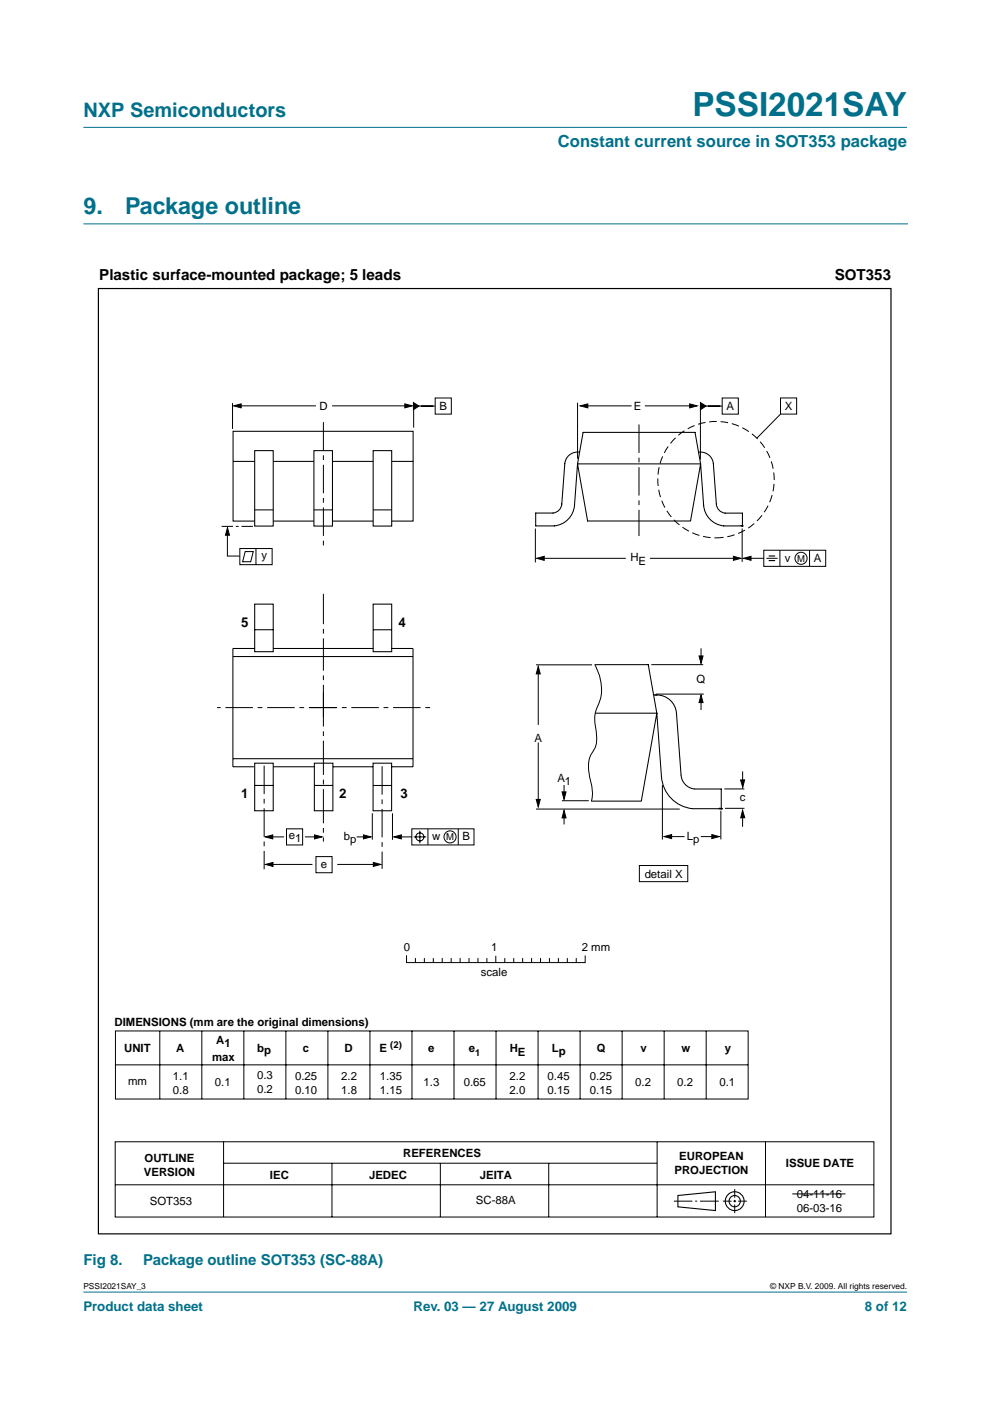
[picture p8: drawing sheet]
<svg xmlns="http://www.w3.org/2000/svg" width="210mm" height="297mm" viewBox="0 0 210 297" stroke-linecap="round" stroke-linejoin="round" font-family="sans-serif">
<g fill="#00708a" stroke="#00708a" stroke-width=".21">
<path d="M17.7 273.9h174.6z"/>
<path d="M17.7 27h174.6z"/>
</g>
<path d="M17.7 47.5h174.7" fill="none" stroke="#00708a" stroke-width=".21"/>
<g fill="none" stroke="#000" stroke-width=".21">
<path d="M49.3 85.5v5.4M50.5 86h16.5M70.4 86h16.2M87.7 85.6v5.1M88.2 86.1h4M92.3 84.4h3.4v3.4h-3.4zM122.5 85.4v11.9M123.7 86.1h10.2M136.7 86.1h10.3M148.5 86v11.4M149.1 86.1h4M153.1 84.4h3.4v3.4h-3.4z"/>
<path d="M165.5 84.4h3.4v3.4h-3.4zM165.5 87.8l-5 5.1M48.2 112.4v5.5h2.6M50.8 116.3h6.9v3.4h-6.9zM52 116.9h1.7l-.5 2.2h-1.8zM54.3 116.3v3.4M113.5 112.1v7.1M114.6 118.4h18.1M137.8 118.4h18.3M157.4 112.1v7M158.5 118.4h3.4M161.9 116.7h13.2v3.4h-13.2z"/>
<path d="M162.5 118.4h2.4M165.4 116.7v3.4M171.6 116.7v3.4M148.6 137.4v2.5M113.6 141h11.9M114.1 142.6v11.1M114.1 157.4v12.7M126.1 141a9.7 9.7 0 0 1 .3 9.5 6.4 6.4 0 0 0-.2 3.5 7.9 7.9 0 0 1-.1 4.7 6.3 6.3 0 0 0-1 6.2l.3 1.6a6.6 6.6 0 0 1 0 3.3M138.1 140.9h11M139 147.2h10.2M148.6 148.1v2.4M57.1 177.4h3.1"/>
<path d="M60.7 175.7h3.5v3.4h-3.5zM64.7 177.4h2.8M75.6 177.4h2.2M78.9 172.4v5.6M83.2 172.4v5.7M84.4 177.4h2.9M87.3 175.7h13.2v3.4h-13.2zM87.7 177.4h2.6M89 176.1v2.7M90.7 175.7v3.4M97.2 175.7v3.4M113.6 171.5h30.5"/>
<path d="M119.1 169.8h5.7M119.6 166.4v2.6M119.6 172.8v2M140.4 166.4v11.6M141.7 177.4h3.4M148.6 177.4h2.8M152.8 171.9v6.1M157.5 163.5v3M157.5 172.8l-.1 2.5M157.8 167.3h-4.2M157.8 171.4h-4.1M57.2 183.3h9"/>
<path d="M67 181.6h3.4v3.4h-3.4zM71.5 183.3h8.4M135.6 183.5h10.2v3.4h-10.2zM86.2 202.6v1.5h37.9v-1.4M88.1 203.2v.8M90 203.2v.8M91.9 203.2v.8M93.8 203.2v.8M95.7 203.2v.8M97.5 203.2v.8M99.4 203.2v.8M101.3 203.2v.8"/>
<path d="M103.2 203.2v.8M105.1 202.8v1.3M107 203.2v.8M108.9 203.2v.8M110.8 203.2v.8M112.7 203.2v.8M114.6 203.2v.8M116.5 203.2v.8M118.4 203.2v.8M120.3 203.2v.8M122.2 203.2v.8M24.4 242.1h160.9v15.9h-160.9z"/>
<path d="M24.4 251.2h160.9M47.4 242.1v15.9M47.4 246.6h91.8M70.4 246.6v11.4M93.4 246.6v11.4M116.3 246.6v11.4M139.3 242.1v15.9M142.9 254.7h3.9M147.4 254.7h.4M148.4 254.7h4M153.3 254.7h1.8M155.5 254.7h.6"/>
<path d="M155.8 252.1v1.8M155.8 254.4v.5M155.8 255.4v1.8M156.5 254.7h1.8M162.3 242.1v15.9"/>
<circle cx="169.8" cy="118.4" r="1.28"/>
<circle cx="89" cy="177.4" r=".86"/>
<circle cx="95.4" cy="177.4" r="1.28"/>
</g>
<g fill="none" stroke="#000" stroke-width=".23">
<path d="M143.7 253.5l8-.8v4l-8-.8z"/>
<circle cx="155.8" cy="254.7" r="1.99"/>
<circle cx="155.8" cy="254.7" r="1.2"/>
</g>
<g fill="#000" stroke="#000" stroke-width=".21">
<path d="M49.5 86l1.6-.4v.9zM85.8 85.6l1.6 .4-1.6 .5zM87.7 85.4l1.1 .7-1.1 .8zM123 86.1l1.6-.5v.9zM146.2 85.6l1.6 .5-1.6 .4zM148.5 85.4l1.2 .7-1.2 .8zM48.2 111.9l.5 1.6h-.9zM113.8 118.4l1.6-.4v.8zM155.5 118l1.6 .4-1.6 .4zM157.6 118.4l1.6-.5v.9zM148.2 139.1h.9l-.5 1.6zM114.1 141.3l.4 1.6h-.8z"/>
<path d="M148.6 147.4l.5 1.6h-.9zM56.2 177.4l1.6-.4v.9zM66.7 177l1.6 .4-1.6 .5zM77.1 177l1.6 .4-1.6 .5zM83.5 177.4l1.6-.4v.9zM113.7 169.5h.8l-.4 1.6zM119.6 171.8l.4 1.6h-.8zM119.2 167.9h.8l-.4 1.6zM140.8 177.4l1.6-.4v.8zM150.9 177l1.6 .4-1.6 .4zM157.4 171.8l.5 1.6h-.8zM157 165.4h.9l-.4 1.5z"/>
<path d="M56.3 183.3l1.6-.4v.8zM79.2 182.9l1.5 .4-1.5 .4z"/>
</g>
<path d="M65.6 150h25.6M71.3 150h-25.3" fill="none" stroke="#000" stroke-width=".21" stroke-dasharray="5.8 1 1 1" stroke-linecap="butt"/>
<path d="M68.6 152v-26.1" fill="none" stroke="#000" stroke-width=".21" stroke-dasharray="6.8 1 1 1" stroke-linecap="butt"/>
<path d="M68.6 146.8v31.6" fill="none" stroke="#000" stroke-width=".21" stroke-dasharray="7.2 1 1 1" stroke-linecap="butt"/>
<path d="M163 117.9h1.3M163 118.9h1.3" fill="none" stroke="#000" stroke-width=".24"/>
<path d="M53.6 111.6h-6.8" fill="none" stroke="#000" stroke-width=".21" stroke-dasharray="2.4 .6 .6 .6" stroke-linecap="butt"/>
<path d="M20.9 61.2h168v200.4h-168z" fill="none" stroke="#000" stroke-width=".25"/>
<g fill="none" stroke="#000" stroke-width=".22">
<path d="M49.4 91.4h38.2v19.1h-38.2zM49.4 97.8h38.2M49.4 139.2h38.1M54 137.5h-4.6v25.1h4.4M54 128.1h3.9v10.1h-3.9zM54 133.5h3.9M57.9 137.5h21.2M79.1 128.1h3.9v10.1h-3.9zM79.1 133.5h3.9M83 137.5h4.6v25.1h-4.6M49.4 160.9h38.1M54 161.8h3.9v10.1h-3.9z"/>
<path d="M54 166.5h3.9M58 162.6h8.7M66.6 161.8h4v10.1h-4zM66.6 166.5h4M70.6 162.6h8.5M79.1 161.8h3.9v10.1h-3.9zM79.1 166.5h3.9"/>
</g>
<circle cx="151.8" cy="101.7" r="12.3" fill="none" stroke="#000" stroke-width=".21" stroke-dasharray="1.6 .8" stroke-linecap="butt"/>
<path d="M135.5 90v23.7M56 162.3v22M81 162.5v21.7" fill="none" stroke="#000" stroke-width=".21" stroke-dasharray="6 1 1 1" stroke-linecap="butt"/>
<path d="M79.1 95.5h3.9v16h-3.9z" fill="#fff" stroke="#000" stroke-width=".22"/>
<path d="M79.1 108.1h3.9" fill="none" stroke="#000" stroke-width=".22"/>
<path d="M66.6 95.5h3.9v16h-3.9z" fill="#fff" stroke="#000" stroke-width=".22"/>
<path d="M66.6 108.1h3.9" fill="none" stroke="#000" stroke-width=".22"/>
<path d="M54 95.5h3.9v16h-3.9z" fill="#fff" stroke="#000" stroke-width=".22"/>
<path d="M122.8 95.8a2.73 2.73 0 0 0-3.1 2.5l-.6 8.6a2.07 2.07 0 0 1-1.8 1.9h-3.7v2.7h3.9a4.8 4.8 0 0 0 4.3-4.4l.7-8.7 2.1 12.1h21.8l2.1-12.1M123.6 91.7h23.8l1.1 6.7h-26zM148.2 95.8a2.73 2.73 0 0 1 3 2.5l.7 8.6a2.07 2.07 0 0 0 1.8 1.9h3.7v2.7M148.5 98.4l.7 8.7a4.8 4.8 0 0 0 4.3 4.4h3.9M54 108.1h3.9M157.1 111.5h.3M157.4 111.5h.1M126.1 140.9h11.3l1.9 10.3M126.3 151.2h13M139.3 151.2l-3.3 18.7h-10.6M139.3 147.4a4.2 4.2 0 0 1 4.1 3.7l1 13.2a3.2 3.2 0 0 0 2.9 3h5.6v4.2h-6.1a7.3 7.3 0 0 1-6.6-6.8l-.9-13.5" fill="none" stroke="#000" stroke-width=".22"/>
<path d="M68.6 89.5v26.9" fill="none" stroke="#000" stroke-width=".21" stroke-dasharray="6 1 1 1" stroke-linecap="butt"/>
<g fill="none" stroke="#000" stroke-width=".21">
<path d="M24.5 218.6h134.1v14.4h-134.1zM33.9 218.6v14.4M42.8 218.6v14.4M51.7 218.6v14.4M60.6 218.6v14.4M69.5 218.6v14.4M78.4 218.6v14.4M87.3 218.5v14.5M96.3 218.6v14.4M105.2 218.6v14.4M114.1 218.6v14.4M123 218.6v14.4"/>
<path d="M131.9 218.6v14.4M140.8 218.6v14.4M149.7 218.6v14.4M24.5 225.8h134.1M168 253.1h11.3"/>
</g>
<circle cx="152.9" cy="171.5" r=".17" fill="#000"/>
<path d="M138.8 147.4h.5M152.5 171.4l.4 .1" fill="none" stroke="#000" stroke-width=".34"/>
<text font-size="7.1" fill="#00708a" x="146.8" y="24.7">PSSI2021SAY</text>
<g font-size="4.9" fill="#00708a">
<text x="17.7" y="45.5">9.</text>
<text x="26.5" y="45.5">Package outline</text>
</g>
<text font-size="4.2" fill="#00708a" x="17.7" y="24.9">NXP Semiconductors</text>
<text font-size="3.5" fill="#00708a" x="118.3" y="31.1">Constant current source in SOT353 package</text>
<g font-size="3.2">
<text x="21" y="59.3">Plastic surface-mounted package; 5 leads</text>
<text x="177" y="59.3">SOT353</text>
</g>
<g font-size="3.2" fill="#00708a">
<text x="17.7" y="268.3">Fig 8.</text>
<text x="30.4" y="268.3">Package outline SOT353 (SC-88A)</text>
</g>
<g font-size="2.8">
<text x="51.2" y="133">5</text>
<text x="84.5" y="133">4</text>
<text x="51.1" y="169.3">1</text>
<text x="71.9" y="169.3">2</text>
<text x="84.9" y="169.3">3</text>
</g>
<g font-size="2.8" fill="#00708a">
<text x="17.7" y="278">Product data sheet</text>
<text x="87.7" y="278">Rev. 03 — 27 August 2009</text>
<text x="183.4" y="278">8 of 12</text>
</g>
<g font-size="2.4">
<text x="67.8" y="86.9">D</text>
<text x="93.2" y="87">B</text>
<text x="134.4" y="87">E</text>
<text x="154" y="87">A</text>
<text x="166.4" y="87">X</text>
<text x="55.4" y="118.6">y</text>
<text x="133.7" y="119">H</text>
<text x="135.4" y="119.8">E</text>
<text x="166.4" y="119.1">v</text>
<text x="172.6" y="119.3">A</text>
<text x="147.7" y="144.7">Q</text>
<text x="113.3" y="157.3">A</text>
<text x="118.2" y="165.8">A</text>
<text x="119.8" y="166.4">1</text>
<text x="156.9" y="169.9">c</text>
<text x="61.2" y="177.9">e1</text>
<text x="72.9" y="178.1">bp</text>
<text x="91.6" y="178.2">w</text>
<text x="98.1" y="178.2">B</text>
<text x="145.6" y="178.1">Lp</text>
<text x="68" y="184">e</text>
<text x="136.7" y="186.1">detail X</text>
<text x="85.6" y="201.6">0</text>
<text x="104.1" y="201.6">1</text>
<text x="123.3" y="201.6">2 mm</text>
<text x="101.9" y="206.9">scale</text>
<text x="24.3" y="217.4">DIMENSIONS (mm are the original dimensions)</text>
<text x="45.8" y="221.4">A</text>
<text x="47.6" y="222">1</text>
<text x="26.3" y="223.1">UNIT</text>
<text x="37.3" y="223.1">A</text>
<text x="45" y="224.9">max</text>
<text x="54.5" y="223.1">bp</text>
<text x="64.2" y="223.1">c</text>
<text x="73.1" y="223.1">D</text>
<text x="80.5" y="223.1">E</text>
<text x="90.8" y="223.1">e</text>
<text x="99.4" y="223.1">e</text>
<text x="108.1" y="223.1">H</text>
<text x="109.8" y="223.9">E</text>
<text x="117" y="223.1">L</text>
<text x="118.5" y="223.7">p</text>
<text x="126.6" y="223.1">Q</text>
<text x="135.8" y="223.1">v</text>
<text x="144.5" y="223.1">w</text>
<text x="153.7" y="223.1">y</text>
<text x="27.1" y="230">mm</text>
<text x="36.7" y="228.9">1.1</text>
<text x="36.7" y="231.9">0.8</text>
<text x="45.6" y="230.3">0.1</text>
<text x="54.5" y="228.8">0.3</text>
<text x="54.5" y="231.7">0.2</text>
<text x="62.6" y="228.9">0.25</text>
<text x="62.6" y="231.8">0.10</text>
<text x="72.3" y="228.9">2.2</text>
<text x="72.3" y="231.8">1.8</text>
<text x="80.5" y="228.9">1.35</text>
<text x="80.5" y="231.8">1.15</text>
<text x="89.8" y="230.2">1.3</text>
<text x="98.3" y="230.2">0.65</text>
<text x="108" y="228.9">2.2</text>
<text x="108" y="231.8">2.0</text>
<text x="116.1" y="228.9">0.45</text>
<text x="116.1" y="231.8">0.15</text>
<text x="125.1" y="228.9">0.25</text>
<text x="125.1" y="231.8">0.15</text>
<text x="134.7" y="230.3">0.2</text>
<text x="143.6" y="230.3">0.2</text>
<text x="152.5" y="230.3">0.1</text>
<text x="85.5" y="245.3">REFERENCES</text>
<text x="30.5" y="249.2">VERSION</text>
<text x="30.6" y="246.3">OUTLINE</text>
<text x="57.2" y="249.9">IEC</text>
<text x="78.2" y="249.9">JEDEC</text>
<text x="101.7" y="249.9">JEITA</text>
<text x="143" y="249">PROJECTION</text>
<text x="144" y="246">EUROPEAN</text>
<text x="166.6" y="247.5">ISSUE DATE</text>
<text x="31.8" y="255.5">SOT353</text>
<text x="100.9" y="255.4">SC-88A</text>
<text x="168.9" y="254">04-11-16</text>
<text x="168.9" y="257">06-03-16</text>
</g>
<g font-size="2">
<text x="169.1" y="119.1">M</text>
<text x="94.6" y="178.2">M</text>
<text x="82.7" y="222.1">(2)</text>
<text x="100.8" y="223.9">1</text>
</g>
<g font-size="1.8">
<text x="17.7" y="273.4">PSSI2021SAY_3</text>
<text x="163.3" y="273.4">© NXP B.V. 2009. All rights reserved.</text>
</g>
</svg>
